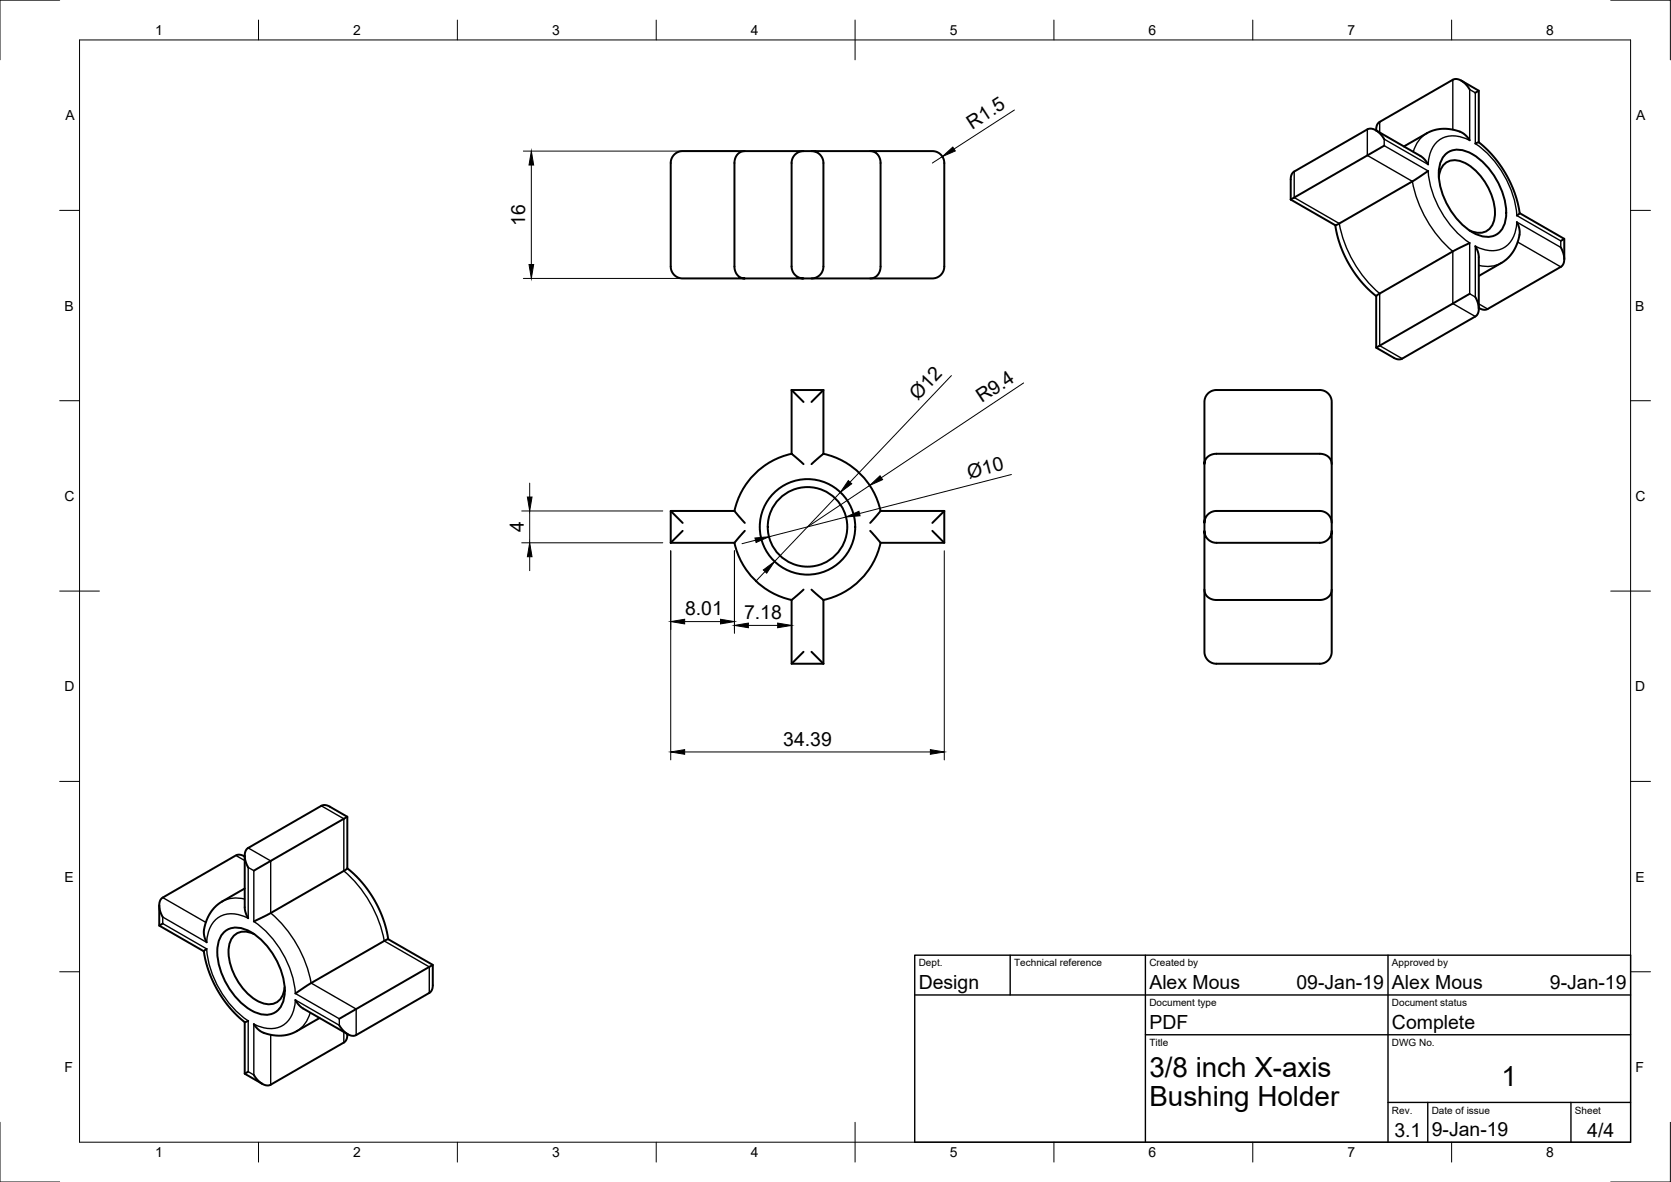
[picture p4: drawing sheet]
<svg xmlns="http://www.w3.org/2000/svg" width="420mm" height="297mm" viewBox="0 0 420 297" stroke-linecap="round" stroke-linejoin="round" font-family="sans-serif">
<!-- layer: Visible -->
<g fill="none" stroke="#000" stroke-width=".5">
<path d="M187.3 38h-15.9l-1.4 .5-1 1-.4 1.4 .1 26.2 .4 1.5 1.1 1 1.4 .4h15.7l-1-.2-.8-.6-.6-.9-.2-1.1v-26.3l.3-1.4 .9-1.1 1.1-.4h15M204 38h-2.3l-1.1 .4-1.1 1-.5 1.4 .1 26.5 .3 1 .6 .9 .9 .6 1.1 .2h-14.7M218.8 38h-14.8l1.2 .2 .9 .6 .6 .8 .3 1.1v26.5l-.4 1.4-1.1 1-1.1 .4h-2.4M345.9 32.7l11.4 6.6 1 .9 .8 1.1M348 36.6l-23.5 13.5M348 35l-.8-1.3-1.1-.9-1.1-.4h-1l-18.6 10.7-.6 .6-.2 .9-.1 5.5M363.5 38.7a5 5 0 0 1 5.6-.5 18 18 0 0 1 9.6 16.5 4.8 4.8 0 0 1-7.3 4.3 18 18 0 0 1-9.6-16.6 5.9 5.9 0 0 1 1.7-3.7zM367.4 20.3l4.4 2.5v13M369.5 22.5l-.9-1.3-1.1-.9-1.1-.4-.9 .1-18.6 10.7-.7 .8-.2 1.3M369.5 35.3l-1-1.3-1.3-.9-2.5-.6-2.4-.1-1.6 .3-1.4 .5-6.3 3.6M371.8 35.8l-.8 .3M371.8 35.8l1.9 1.6 1.8 1.9 3 4.3 1.3 2.4 1.1 2.6 .8 2.6 .4 2.4"/>
<path d="M371.8 22.8l-.8 .5M335.8 56.6l1.1 4.8 1.1 2.7 1.2 2.4 3.1 4.3 1.8 2 1.9 1.6M359.1 43l-3.9 2.5-19.4 11.1-11.3-6.5M361.8 44.6a4.1 4.1 0 0 1 2-3.8 4.1 4.1 0 0 1 4.3 0 15.1 15.1 0 0 1 7.8 13.6 4.1 4.1 0 0 1-2.1 3.7 4.1 4.1 0 0 1-4.3-.2M381.4 55.8l.6 1.6 .1 1.5-.7 2.5-1.1 2.1-1.1 1.3-1.1 .9-6.3 3.7M382.1 53.6l11.2 6.4v5.1M382.1 53.6l-.7 .6M204 70h15l1.2-.5 .9-1 .3-1.5v-26.2l-.2-1.2-.6-.8-.8-.6-1-.2h15.7l1.4 .4 1.1 1 .4 1.4v26.2l-.3 1.4-1 1.1-1.5 .5h-15.8M346 74.4v13l4.6 2.6 1.2 .3 .8-.2 18.5-10.7 .6-.8 .1-1.1-.2-1.5-.6-1.4M369.5 61.1l-4.1 2-19.4 11.3M369.5 73.8l-23.5 13.6M371 61.9l.6 1.3 .2 1.3v13.1"/>
<path d="M392.4 62.2l.7 1.4 .2 1.4-.2 1.2-.5 .8-18.6 10.7-1 .1-1.2-.4M393.3 60l-.9 .5M199 98v16l3 2.6M199 98l3 3M199 98h8M207 98l-3 3M207 98v16M199 114a18.8 18.8 0 0 0-14.3 14.4M207 114a18.8 18.8 0 0 1 14.4 14.4M207 114l-3 2.6M302.8 116.6v14.8l.3-1.1 .5-.9 .9-.7 1.1-.3h26.5l1.3 .5 1.1 1 .3 1.1v2.4M334.8 116.6v-15.8l-.4-1.4-1.1-1-1.4-.4h-26.2l-1.4 .5-1.1 1.1-.4 1.3v15.7l.2-.9 .6-.9 .9-.5 1.1-.3h26.3l1.5 .4 1 .8 .4 1.2v15"/>
<path d="M168.6 128.4l3 3M168.6 136.4h16.1M171.6 133.4l-3 3M184.7 136.4a18.8 18.8 0 0 0 14.3 14.4M184.7 128.4l2.6 3M184.7 128.4h-16.1v8M187.3 133.4l-2.6 3M218.8 133.4l2.6 3M221.4 128.4l-2.6 3M221.4 128.4h16M221.4 136.4a18.8 18.8 0 0 1-14.4 14.4M234.4 133.4l3 3"/>
<path d="M237.4 128.4v8h-16M237.4 128.4l-3 3M302.8 133.4l.3 1.1 .6 1 .9 .7 1.2 .2h26.3l1.1-.3 .8-.6 .6-1 .2-1.1v14.8l-.2 1.1-1 1-1.6 .5h-26.2l-1.5-.4-1-.8-.4-1.2zM302.8 131.4v2M199 150.8v16h8M202 148.2l-3 2.6M204 148.2l3 2.6M207 150.8v16M302.8 148.2l.1 16.1 .3 1 .7 .8 .9 .5 1 .2h26.1l1.6-.5 .9-1 .4-1.3v-15.8M202 163.8l-3 3M204 163.8l3 3M61.5 215.2l-1.1-.4-1 .1-18.6 10.8-.6 .7-.2 1.2 .3 1.4 .6 1.5"/>
<path d="M61.5 215v13.2l.3 1.2 .6 1.4M62.4 218l-.6-1.4-.3-1.4 .2-1.2 .5-.8 18.6-10.7 .8-.2 1.2 .3 4.5 2.7v12.9M87.3 218.2l-19.3 11.3-4.2 2.1M87.3 205.3l-23.5 13.5M87.3 218.2l3.6 3.5 1.7 2.1 1.5 2.4 1.3 2.5 1 2.5 1.2 4.8M40 227.5v5.1l11.3 6.5M40.9 232.1l-.9 .5M51.2 239.1l1.2 4.8 1 2.5 1.3 2.5 3.1 4.4 1.8 1.9 1.9 1.7M52 238.5l-.8 .6M56.4 234.2a5 5 0 0 1 5.6-.5 18 18 0 0 1 9.5 16.5 4.8 4.8 0 0 1-7.2 4.2 18 18 0 0 1-9.6-16.5 5.9 5.9 0 0 1 1.7-3.7zM61.5 223.3l-6.2 3.6-1.2 .9-.9 1.2-1.2 2.1-.7 2.6 .1 1.5 .6 1.6M63.9 234.7a4.1 4.1 0 0 0-4.3-.2 4.1 4.1 0 0 0-2.1 3.8 15.1 15.1 0 0 0 7.8 13.5 4.1 4.1 0 0 0 4.3 .1 4.1 4.1 0 0 0 2-3.8"/>
<path d="M97.6 236l11.2 6.5v5.2l-.3 1.2-.6 .6-18.6 10.7-.9 .1-1.1-.5-1.1-.9-.9-1.2M97.6 236l-19.4 11.1-3.9 2.6M61.5 256.9v12.9l4.5 2.6M62.4 256.5l-.9 .4M74.3 251.3l.8 1.2 1 .9 11.3 6.5M80.4 255.8l-6.4 3.6-1.4 .5-1.5 .3h-2.4l-2.5-.7-1.3-.8-1.1-1.3M87.3 259.8l-.2 1.4-.6 .8-18.6 10.7-.9 .1-1.2-.5-1.1-.9-.9-1.3M108.8 242.5l-23.5 13.5M62.4 269.3l-.9 .5"/>
<circle cx="203" cy="132.4" r="12"/>
<circle cx="203" cy="132.4" r="10"/>
</g>
<!-- layer: Visible Narrow -->
<g fill="none" stroke="#000" stroke-width=".35">
<path d="M343.8 32.5v6.6l11.3 6.5a30.8 30.8 0 0 0 10.2 17.6v13.1l5.7 3.2M346.9 30.6v2.7M348 35l11.1 6.3a6.9 6.9 0 0 1 4.6-7 8.2 8.2 0 0 1 5.8 1v-12.8l1.5 .8v12.8a25 25 0 0 1 10.4 18.1l11 6.3v1.7l-11-6.4a6.9 6.9 0 0 1-4.6 7 8.2 8.2 0 0 1-5.8-.9v12.7l-1.5-.8v-12.7a25 25 0 0 1-10.4-18.1l-11.1-6.4zM358.7 33.5a7.6 7.6 0 0 0-3.3 4.7M365.3 20v12.6M325.4 43.1v6.5l11.3 6.6a30.8 30.8 0 0 0 10.2 17.6v13.1l5.7 3.2M371.8 76.4l2.3 1.3M377.5 66.1a7.6 7.6 0 0 1-5.7 .6M381.6 60.8l10.8 6.3M59.3 215l2.2 1.3M62.4 213.1l5.7 3.2v13.1a30.8 30.8 0 0 1 10.1 17.6l11.4 6.6v6.5M80.8 202.5l5.7 3.3v13.1a30.8 30.8 0 0 1 10.1 17.6l11.3 6.5v6.5"/>
<path d="M40.9 230.5l11.1 6.3a6.9 6.9 0 0 1 4.6-7 8.2 8.2 0 0 1 5.8 1v-12.8l1.4 .8v12.8a25 25 0 0 1 10.5 18.1l11 6.3v1.7l-11-6.4a6.9 6.9 0 0 1-4.7 7 8.2 8.2 0 0 1-5.8-.9v12.7l-1.4-.8v-12.8a25 25 0 0 1-10.4-18l-11.1-6.4zM40.9 225.6l10.9 6.2M61.5 225.9a7.6 7.6 0 0 0-5.6 .6M78 254.5a7.6 7.6 0 0 1-3.4 4.6M86.5 259.3v2.7M68.1 260v12.6"/>
</g>
<!-- layer: Border -->
<g fill="none" stroke="#000" stroke-width=".25">
<path d="M15 0h-15v15M20 10h390v277h-390zM65 5v5M115 5v5M165 5v5M215 5v10M265 5v5M315 5v5M365 5v5M405 0h15v15M15 52.9h5M410 52.9h5"/>
<path d="M15 100.7h5M410 100.7h5M15 148.5h10M405 148.5h10M15 196.4h5M410 196.4h5M15 244.2h5M410 244.2h5M0 282v15h15M65 287v5M115 287v5M165 287v5"/>
<path d="M215 282v10M265 287v5M315 287v5M365 287v5M420 282v15h-15"/>
</g>
<!-- layer: TitleBlock -->
<path d="M230 240h180v47h-180zM230 250h180M254 240v10M288 240v47M349 240v47M288 260h122M349 277h61M359 277v10M395 277v10" fill="none" stroke="#000" stroke-width=".35"/>
<!-- layer: Dimensions -->
<g fill="none" stroke="#000" stroke-width=".25">
<path d="M131.6 38h53.7M237 39.3l-2.6 1.7M255.1 27.6l-15.2 9.8M133.6 41.5v25M131.6 70h53.7M239.2 94.4l-25.5 26.8M257.4 96.2l-35.8 23.9M254.3 119.2l-38.2 9.9M131.2 128.4h35.4M131.2 136.4h35.4M133.2 121.4v3.5M133.2 128.4v8"/>
<path d="M133.2 139.9v3.5M168.6 138.4v52.6M184.7 138.4v20.8M190 135.8l-3.4 .8M211.3 123.7l-16.5 17.4M212.7 129.9l-19.3 5M218.7 122l-15.7 10.4M237.4 138.4v52.6M172.1 156.2h9.1M188.2 157.2h7.3M192.4 143.6l-2.5 2.6M172.1 189h61.8"/>
</g>
<g fill="#000" stroke="#000" stroke-width=".25">
<path d="M237 39.3l2.6-2.3 .6 .9zM133.6 38l.6 3.5h-1.2zM133 66.5h1.2l-.6 3.5zM218.7 122l2.6-2.4 .6 .9zM132.6 124.9h1.2l-.6 3.5zM133.2 136.4l.6 3.5h-1.2zM189.8 135.2l3.6-.3-3.3 1.4zM213.3 120.8l.8 .8-2.8 2.1zM212.7 129.9l3.3-1.4 .3 1.1zM168.6 156.2l3.5-.6v1.2zM181.2 155.6l3.5 .6-3.5 .6zM184.7 157.2l3.5-.6v1.1z"/>
<path d="M191.9 143.2l2.9-2.1-2 2.9zM195.5 156.6l3.5 .6-3.5 .5zM168.6 189l3.5-.6v1.2zM233.9 188.4l3.5 .6-3.5 .6z"/>
</g>
<g font-size="7">
<text x="289" y="270.5">3/8 inch X-axis</text>
<text x="377.6" y="272.9">1</text>
<text x="289" y="278">Bushing Holder</text>
</g>
<g font-size="4.9">
<text x="244.4" y="32.6" transform="rotate(-33 244.4 32.6)">R1.5</text>
<text x="132" y="56.8" transform="rotate(-90 132 56.8)">16</text>
<text x="230.8" y="100.8" transform="rotate(-46 230.8 100.8)">Ø12</text>
<text x="246.9" y="101.4" transform="rotate(-34 246.9 101.4)">R9.4</text>
<text x="243.7" y="120.3" transform="rotate(-14 243.7 120.3)">Ø10</text>
<text x="131.7" y="133.7" transform="rotate(-90 131.7 133.7)">4</text>
<text x="172.3" y="154.6">8.01</text>
<text x="187.1" y="155.6">7.18</text>
<text x="196.9" y="187.4">34.39</text>
<text x="231" y="248.5">Design</text>
<text x="289" y="248.5">Alex Mous</text>
<text x="326" y="248.5">09-Jan-19</text>
<text x="350" y="248.5">Alex Mous</text>
<text x="389.7" y="248.5">9-Jan-19</text>
<text x="289" y="258.5">PDF</text>
<text x="350" y="258.5">Complete</text>
<text x="350.6" y="285.7">3.1</text>
<text x="360" y="285.5">9-Jan-19</text>
<text x="399.1" y="285.7">4/4</text>
</g>
<g font-size="3.5">
<text x="39" y="8.8">1</text>
<text x="88.8" y="8.8">2</text>
<text x="138.8" y="8.8">3</text>
<text x="188.7" y="8.8">4</text>
<text x="238.8" y="8.8">5</text>
<text x="288.7" y="8.8">6</text>
<text x="338.8" y="8.8">7</text>
<text x="388.8" y="8.8">8</text>
<text x="16.4" y="30.2">A</text>
<text x="411.4" y="30.2">A</text>
<text x="16.2" y="78">B</text>
<text x="411.2" y="78">B</text>
<text x="16.2" y="125.9">C</text>
<text x="411.2" y="125.9">C</text>
<text x="16.2" y="173.7">D</text>
<text x="411.2" y="173.7">D</text>
<text x="16.2" y="221.5">E</text>
<text x="411.2" y="221.5">E</text>
<text x="16.2" y="269.4">F</text>
<text x="411.2" y="269.4">F</text>
<text x="39" y="290.8">1</text>
<text x="88.8" y="290.8">2</text>
<text x="138.8" y="290.8">3</text>
<text x="188.7" y="290.8">4</text>
<text x="238.8" y="290.8">5</text>
<text x="288.7" y="290.8">6</text>
<text x="338.8" y="290.8">7</text>
<text x="388.8" y="290.8">8</text>
</g>
<g font-size="2.5">
<text x="231" y="242.8">Dept.</text>
<text x="255" y="242.8">Technical reference</text>
<text x="289" y="242.8">Created by</text>
<text x="350" y="242.8">Approved by</text>
<text x="289" y="252.8">Document type</text>
<text x="350" y="252.8">Document status</text>
<text x="289" y="262.8">Title</text>
<text x="350" y="262.8">DWG No.</text>
<text x="350" y="279.8">Rev.</text>
<text x="360" y="279.8">Date of issue</text>
<text x="396" y="279.8">Sheet</text>
</g>
</svg>
